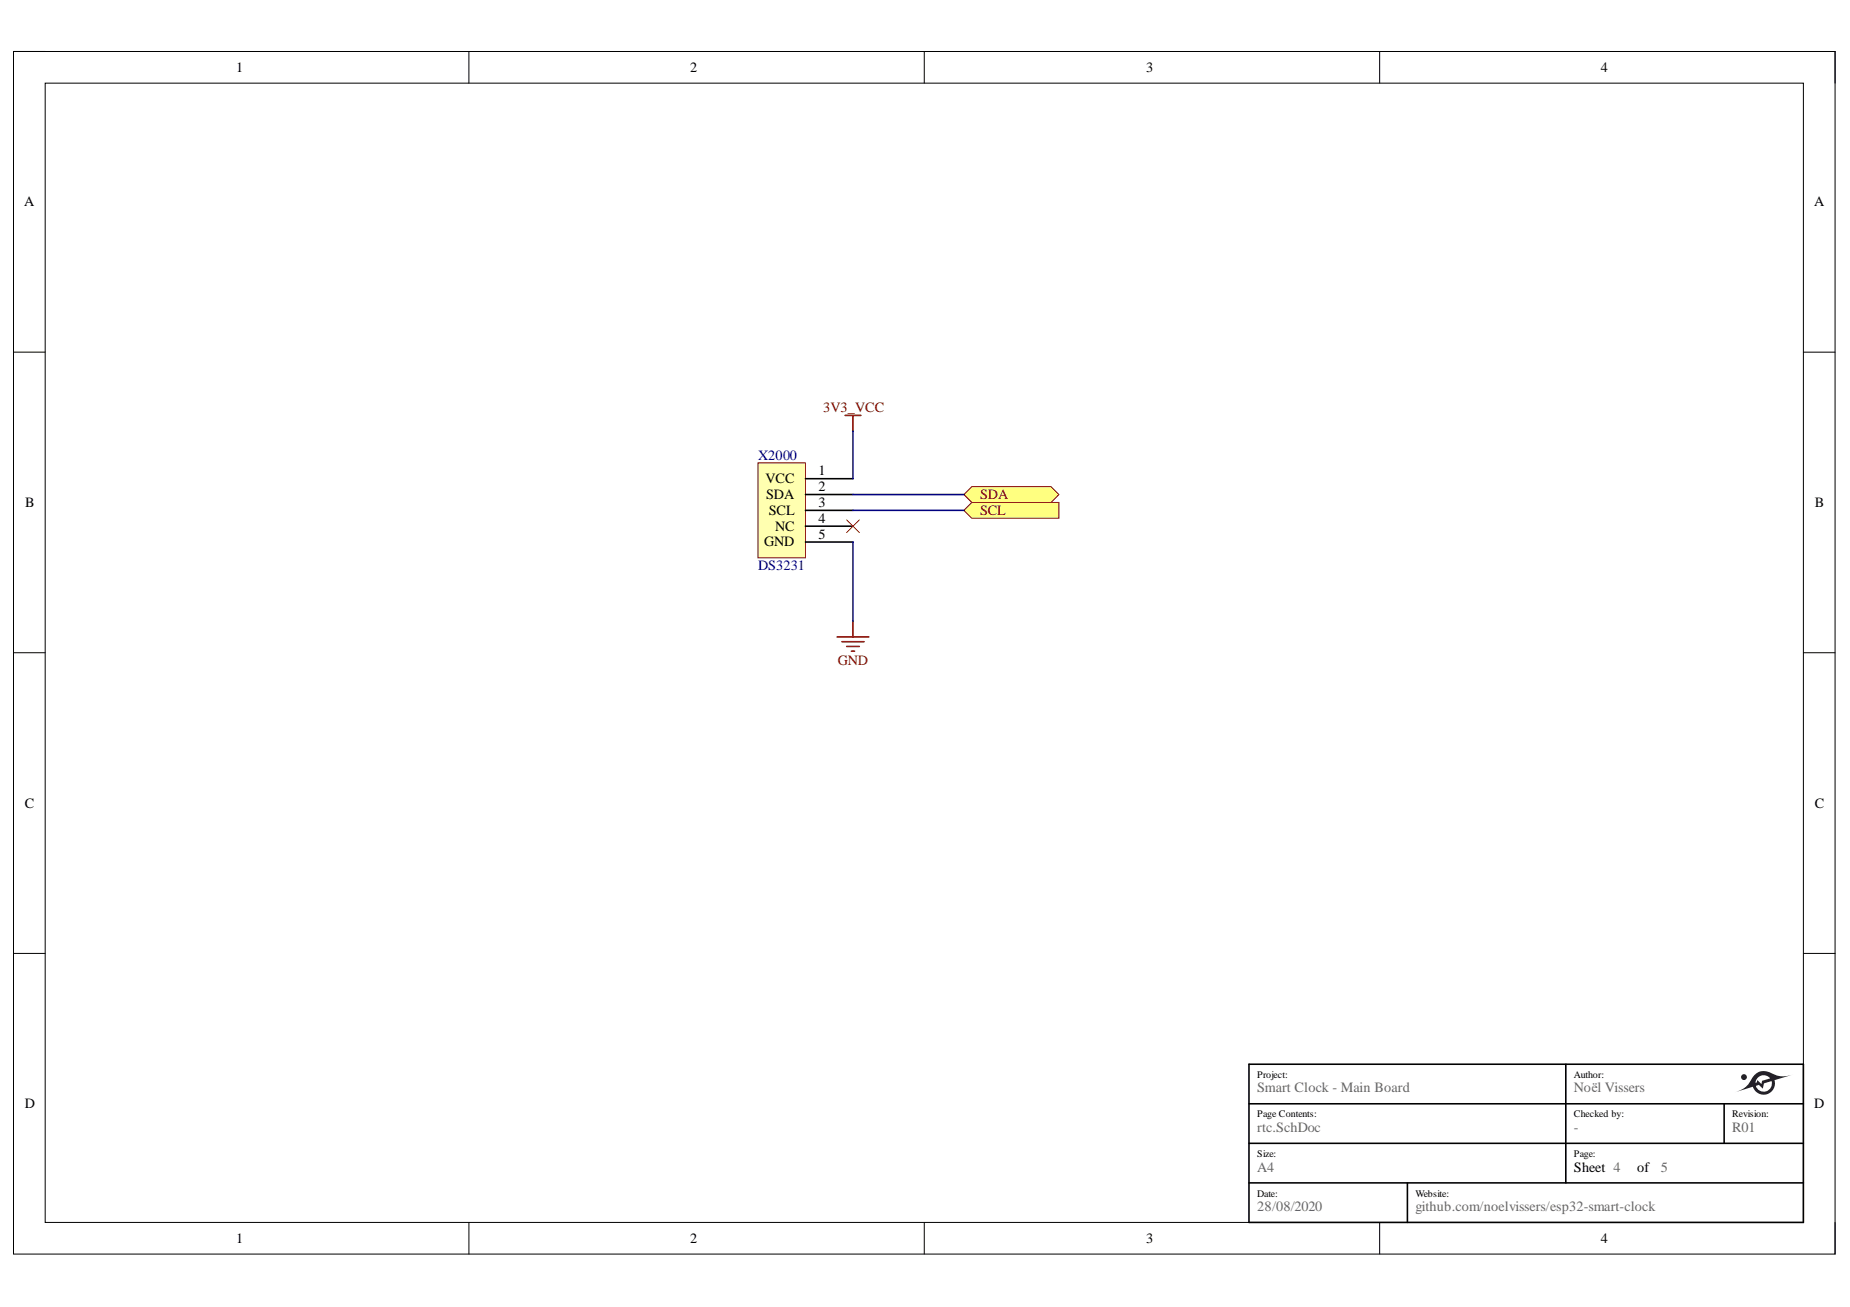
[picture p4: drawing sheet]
<svg xmlns="http://www.w3.org/2000/svg" width="297mm" height="210mm" viewBox="0 0 297 210" stroke-linecap="round" stroke-linejoin="round" font-family="sans-serif">
<path d="M2.2 8.3h292.4v193.1h-292.4z" fill="none" stroke="#000" stroke-width=".16"/>
<path d="M7.3 13.4h282.3v182.9h-282.3z" fill-rule="evenodd" fill="#fff"/>
<g fill="none" stroke="#000" stroke-width=".16">
<path d="M2.2 8.3h5.1M7.3 13.4h282.3v182.9h-282.3zM75.3 8.3v5M148.4 8.3v5M221.5 8.3v5.1M289.6 8.3h5v5.1M2.2 56.6h5.1M289.6 56.6h5M2.2 104.8h5.1M289.6 104.8h5M2.2 153.1h5.1M289.6 153.1h5"/>
<path d="M75.3 196.3v5.1M148.4 196.3v5.1M221.5 196.3v5.1M294.6 196.3v5.1"/>
</g>
<path d="M121.7 74.3h7.6v15.3h-7.6z" fill-rule="evenodd" fill="#ffffb0"/>
<path d="M121.7 74.3h7.6v15.3h-7.6z" fill="none" stroke="#800000" stroke-width=".16"/>
<path d="M129.3 76.9h7.7M129.3 79.4h7.7M129.3 82h7.7M129.3 84.5h7.7M129.3 87h7.7" fill="none" stroke="#000" stroke-width=".25"/>
<path d="M154.8 82l1.2-1.3h14v2.5h-14z" fill-rule="evenodd" fill="#ffff80"/>
<path d="M154.8 82l1.2-1.3h14v2.5h-14z" fill="none" stroke="#800000" stroke-width=".16"/>
<path d="M154.8 79.4l1.2-1.2h12.7l1.3 1.2-1.3 1.3h-12.7z" fill-rule="evenodd" fill="#ffff80"/>
<path d="M154.8 79.4l1.2-1.2h12.7l1.3 1.2-1.3 1.3h-12.7z" fill="none" stroke="#800000" stroke-width=".16"/>
<path d="M135.7 66.7h2.5M137 66.7v2.6M137 99.8v2.5M134.4 102.3h5.1M135.2 103.1h3.5M135.9 103.8h2.1M136.7 104.6h.5" fill="none" stroke="#800000" stroke-width=".25"/>
<path d="M137 69.3v7.6M137 79.4h17.8M137 87v12.8M137 82h17.8" fill="none" stroke="#000080" stroke-width=".25"/>
<path d="M135.9 83.5l2.1 2M138 83.5l-2.1 2" fill="none" stroke="#f00" stroke-width=".16"/>
<path d="M200.5 170.9h89.1v25.4h-89.1zM200.5 177.3h89.1M251.4 170.9v19.1M276.8 177.3v6.3M200.5 190h89.1M200.5 183.6h89.1M226 190v6.3" fill="none" stroke="#000" stroke-width=".25"/>
<g fill="#231f20">
<path d="M281.9 174.4a1.33 1.33 0 0 0 1.7 .9 1.33 1.33 0 0 0 .8-1.7l-1.2 .4-.2 .8-.3-.3a.45 .45 0 0 0-.8-.1zM282.3 173l-.4 .5v.4l.2-.1 .1-.3 .6 .6 .1-.5 1.3-.4a1.33 1.33 0 0 0-1.9-.2zM278.4 175.5a4.2 4.2 0 0 0 3.1-2.6 2.26 2.26 0 0 1 3.3-.4 3.8 3.8 0 0 0 3.1 .1l-3 .9a1.82 1.82 0 0 1-1.2 2.2 1.82 1.82 0 0 1-2.3-1.2z"/>
<circle cx="280" cy="173" r=".47"/>
</g>
<g font-size="2.3">
<text x="37.9" y="11.6">1</text>
<text x="110.8" y="11.6">2</text>
<text x="184" y="11.6">3</text>
<text x="257" y="11.6">4</text>
<text x="3.9" y="33.1">A</text>
<text x="291.3" y="33.1">A</text>
<text x="122.9" y="77.6">VCC</text>
<text x="131.4" y="76.3">1</text>
<text x="4.1" y="81.4">B</text>
<text x="123" y="80.1">SDA</text>
<text x="123.4" y="82.7">SCL</text>
<text x="131.4" y="78.9">2</text>
<text x="131.4" y="81.4">3</text>
<text x="131.4" y="83.9">4</text>
<text x="291.4" y="81.4">B</text>
<text x="122.7" y="87.8">GND</text>
<text x="124.5" y="85.2">NC</text>
<text x="131.4" y="86.5">5</text>
<text x="4" y="129.7">C</text>
<text x="291.4" y="129.7">C</text>
<text x="4" y="178">D</text>
<text x="291.3" y="178">D</text>
<text x="252.7" y="188.2">Sheet 4</text>
<text x="262.9" y="188.2">of</text>
<text x="37.9" y="199.6">1</text>
<text x="110.8" y="199.6">2</text>
<text x="184" y="199.6">3</text>
<text x="257" y="199.6">4</text>
</g>
<g font-size="2.3" fill="#800000">
<text x="132.2" y="66.2">3V3_VCC</text>
<text x="157.4" y="82.7">SCL</text>
<text x="157.4" y="80.1">SDA</text>
<text x="134.5" y="106.9">GND</text>
</g>
<g font-size="2.3" fill="#000080">
<text x="121.7" y="73.8">X2000</text>
<text x="121.7" y="91.6">DS3231</text>
</g>
<g font-size="2.3" fill="#666">
<text x="201.9" y="175.4">Smart Clock - Main Board</text>
<text x="252.7" y="175.4">Noël Vissers</text>
<text x="201.9" y="181.9">rtc.SchDoc</text>
<text x="252.7" y="181.9">-</text>
<text x="278.1" y="181.9">R01</text>
<text x="201.9" y="188.2">A4</text>
<text x="266.7" y="188.2">5</text>
<text x="201.9" y="194.5">28/08/2020</text>
<text x="227.3" y="194.5">github.com/noelvissers/esp32-smart-clock</text>
</g>
<g font-size="1.6">
<text x="201.9" y="173.1">Project:</text>
<text x="252.7" y="173.1">Author:</text>
<text x="201.9" y="179.4">Page Contents:</text>
<text x="252.7" y="179.4">Checked by:</text>
<text x="278.1" y="179.4">Revision:</text>
<text x="201.9" y="185.7">Size:</text>
<text x="252.7" y="185.7">Page:</text>
<text x="201.9" y="192.2">Date:</text>
<text x="227.3" y="192.2">Website:</text>
</g>
</svg>
